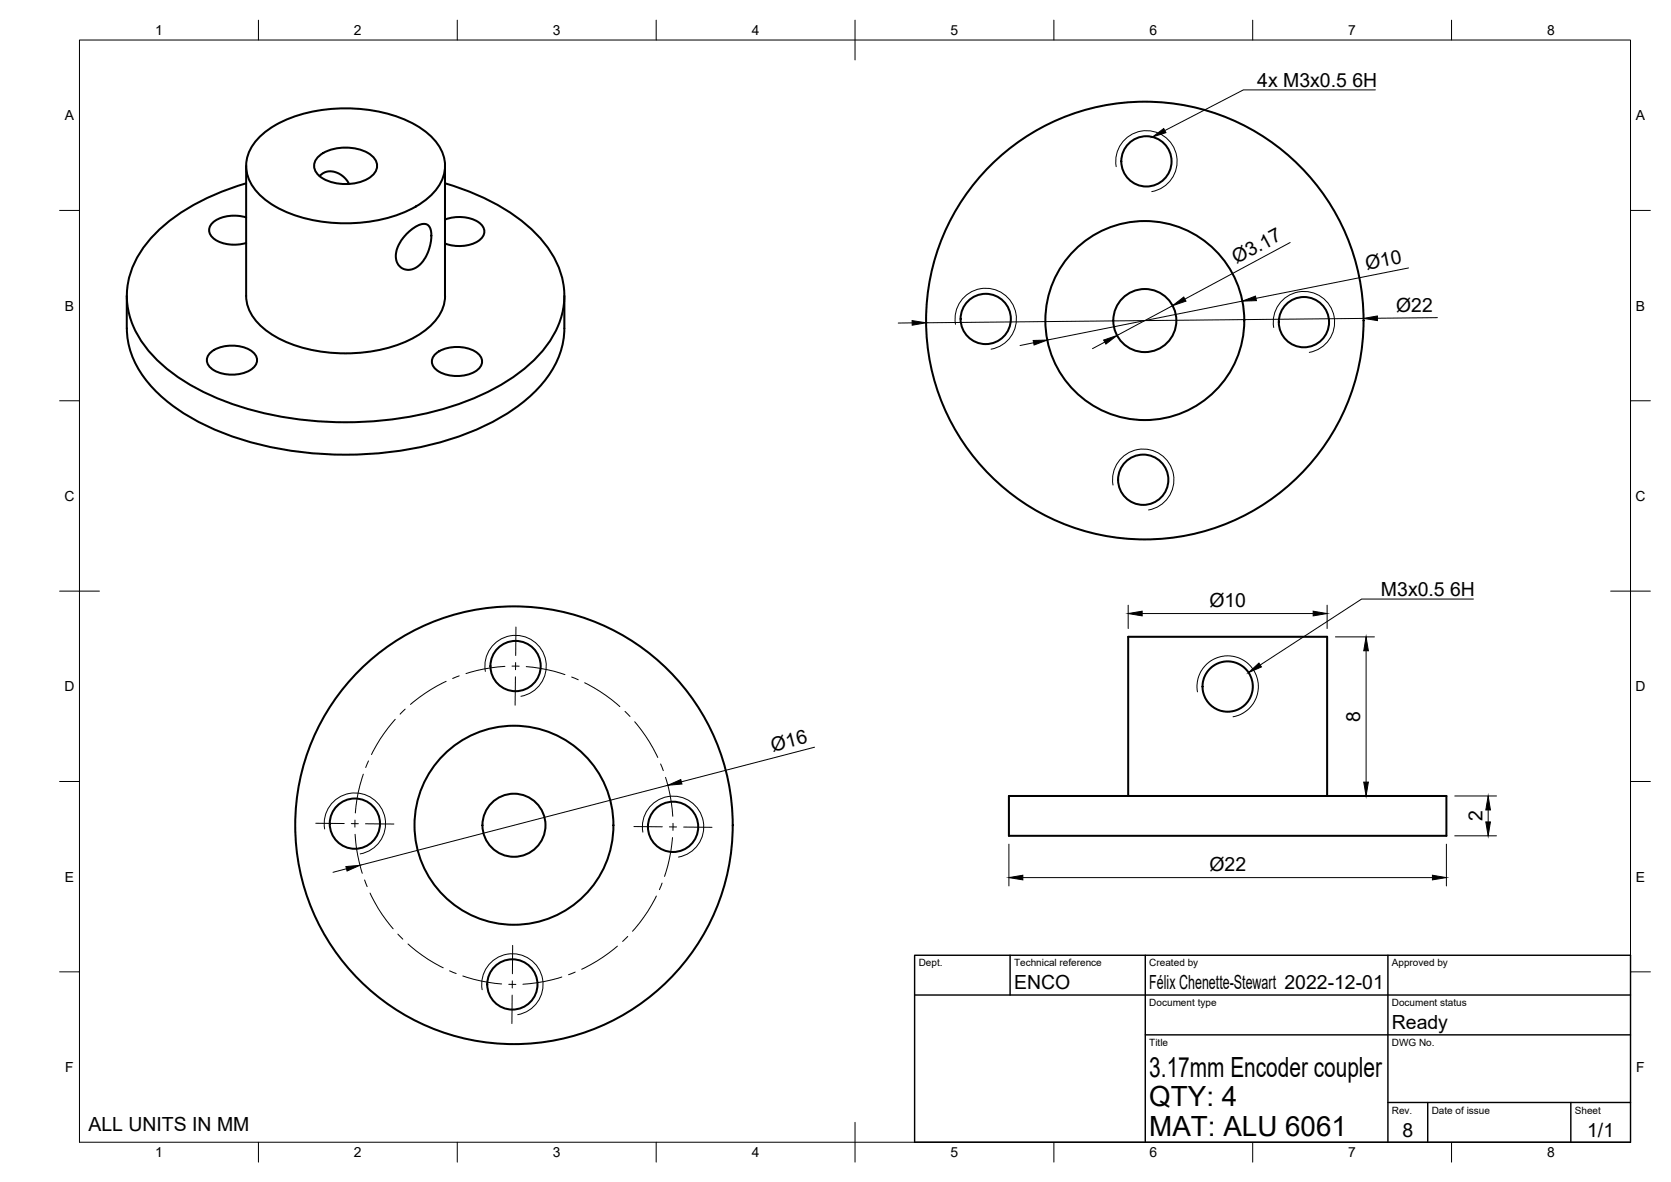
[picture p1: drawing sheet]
<svg xmlns="http://www.w3.org/2000/svg" width="420mm" height="297mm" viewBox="0 0 420 297" stroke-linecap="round" stroke-linejoin="round" font-family="sans-serif">
<!-- layer: Visible -->
<g fill="none" stroke="#000" stroke-width=".51">
<path d="M65 34.7a28.4 28.4 0 0 1 16.9-7.2 38.2 38.2 0 0 1 22.7 4 12.8 12.8 0 0 1 7.3 9.5 11.2 11.2 0 0 1-5.7 9.9 36.5 36.5 0 0 1-24.3 4.9 28.4 28.4 0 0 1-16.9-7.2 9.4 9.4 0 0 1 0-13.9zM79.8 39.6a11.1 11.1 0 0 1 10.8-2 5.2 5.2 0 0 1 4.2 4.1 4.4 4.4 0 0 1-3.2 3.7 12.2 12.2 0 0 1-11.1-1.1 3.1 3.1 0 0 1-.7-4.7zM61.9 54.6a9.2 9.2 0 0 0-8.5 1.5 2.5 2.5 0 0 0 .6 4.1 9.6 9.6 0 0 0 7.9 .9M61.9 41.7v32.7a11.7 11.7 0 0 0 5.9 9.3 37 37 0 0 0 25.7 4.6 26.1 26.1 0 0 0 16-7.8 9.9 9.9 0 0 0 2.4-6.1v-32.7M61.9 46.1a52.8 52.8 0 0 0-22.8 12.6 21.5 21.5 0 0 0-6.8 19.4 27.6 27.6 0 0 0 12 16.3 70 70 0 0 0 33.2 11.3 85.2 85.2 0 0 0 45.8-7.5 36.5 36.5 0 0 0 16.3-14.7 19.6 19.6 0 0 0-2.1-21.6 44.3 44.3 0 0 0-19.9-13.9l-5.7-1.9M80.3 44.3l.8-.7 1-.5h1.8l1.1 .4 1.2 .8 1 .9 .5 1M102.4 58.6l2.4-1.8 1.1-.4 .9-.1 1 .5 .4 .7 .3 1.2-.3 2.9-1.2 3.1-1.1 1.5-.9 .8-1.3 .7-.9 .1-1.1-.1-1.2-.7-.7-1-.3-1.4 .2-1.7 .5-1.4 .8-1.3zM111.9 55.2a9.4 9.4 0 0 1 8.9 1 2.56 2.56 0 0 1-.6 4.4 9.8 9.8 0 0 1-8.3 .6M31.9 74.4v8.1M141.9 74.4v8.1M31.9 82.5a22.6 22.6 0 0 0 7.5 16 56.3 56.3 0 0 0 26.1 13.3 90.8 90.8 0 0 0 52.2-3 45.2 45.2 0 0 0 19.9-13.9 20.8 20.8 0 0 0 4.3-12.4M53.1 88.4a9.4 9.4 0 0 1 10.4 0 2.63 2.63 0 0 1 1.1 2.6 2.63 2.63 0 0 1-1.8 2.1 9.6 9.6 0 0 1-9.7-.5 2.49 2.49 0 0 1 0-4.2z"/>
<path d="M109.7 88.8a9.4 9.4 0 0 1 10.4 0 2.63 2.63 0 0 1 1.1 2.5 2.63 2.63 0 0 1-1.8 2.1 9.6 9.6 0 0 1-9.7-.5 2.49 2.49 0 0 1 0-4.1zM253.7 200h110v10h-110zM283.7 200v-40h50v40"/>
<circle cx="288.3" cy="40.6" r="6.3"/>
<circle cx="247.9" cy="80.2" r="6.3"/>
<circle cx="287.9" cy="80.6" r="55"/>
<circle cx="287.9" cy="80.6" r="25"/>
<circle cx="287.9" cy="80.6" r="7.9"/>
<circle cx="327.9" cy="81" r="6.3"/>
<circle cx="287.5" cy="120.6" r="6.3"/>
<circle cx="129.6" cy="167.4" r="6.3"/>
<circle cx="308.7" cy="172.5" r="6.3"/>
<circle cx="89.2" cy="207" r="6.3"/>
<circle cx="129.2" cy="207.4" r="55"/>
<circle cx="129.2" cy="207.4" r="25"/>
<circle cx="129.2" cy="207.4" r="7.9"/>
<circle cx="169.2" cy="207.8" r="6.3"/>
<circle cx="128.8" cy="247.4" r="6.3"/>
</g>
<!-- layer: Visible Narrow -->
<path d="M280.7 41.9a7.7 7.7 0 0 1 6.2-8.9 7.7 7.7 0 0 1 9 6.2 7.7 7.7 0 0 1-6.3 8.9M240.3 81.5a7.7 7.7 0 0 1 6.2-8.9 7.7 7.7 0 0 1 8.9 6.2 7.7 7.7 0 0 1-6.2 9M320.3 82.3a7.7 7.7 0 0 1 6.2-8.9 7.7 7.7 0 0 1 9 6.2 7.7 7.7 0 0 1-6.3 9M279.9 121.9a7.7 7.7 0 0 1 6.2-8.9 7.7 7.7 0 0 1 9 6.2 7.7 7.7 0 0 1-6.3 9M122 168.7a7.7 7.7 0 0 1 6.3-8.9 7.7 7.7 0 0 1 8.9 6.2 7.7 7.7 0 0 1-6.2 9M301.1 173.9a7.7 7.7 0 0 1 6.3-9 7.7 7.7 0 0 1 8.9 6.3 7.7 7.7 0 0 1-6.3 8.9M81.6 208.3a7.7 7.7 0 0 1 6.3-8.9 7.7 7.7 0 0 1 8.9 6.2 7.7 7.7 0 0 1-6.2 9M161.6 209.1a7.7 7.7 0 0 1 6.3-8.9 7.7 7.7 0 0 1 8.9 6.3 7.7 7.7 0 0 1-6.2 8.9M121.2 248.7a7.7 7.7 0 0 1 6.3-8.9 7.7 7.7 0 0 1 8.9 6.3 7.7 7.7 0 0 1-6.2 8.9" fill="none" stroke="#000" stroke-width=".25"/>
<!-- layer: BORDER -->
<g fill="none" stroke="#000" stroke-width=".25">
<path d="M20 10.1h390v276.9h-390zM65 5.1v5M115 5.1v5M165 5.1v5M215 5.1v10M265 5.1v5M315 5.1v5M365 5.1v5M15 52.9h5M410 52.9h5M15 100.7h5M410 100.7h5"/>
<path d="M15 148.6h10M405 148.6h10M15 196.4h5M410 196.4h5M15 244.2h5M410 244.2h5M65 287v5M115 287v5M165 287v5M215 282.1v9.9M265 287v5M315 287v5"/>
<path d="M365 287v5"/>
</g>
<!-- layer: TITLEBLOCK -->
<path d="M230 240.1h180v46.9h-180zM230 250h180M254 240.1v9.9M288 240.1v46.9M349 240.1v46.9M288 260.1h122M349 277.1h61M359 277.1v9.9M395 277.1v9.9" fill="none" stroke="#000" stroke-width=".36"/>
<!-- layer: Hole Notes -->
<path d="M289.8 34.4l2.8-2.1 .6 1zM313.9 169l2.6-2.4 .7 1z" fill="#000" stroke="#000" stroke-width=".25"/>
<path d="M345.8 22.6h-33.2l-19.7 10.2M370.5 150.5h-28.1l-25.5 16.6" fill="none" stroke="#000" stroke-width=".25"/>
<!-- layer: FD_Dimensions -->
<g fill="none" stroke="#000" stroke-width=".25">
<path d="M294.8 76.8l-13.9 7.5M312.4 75.7l-49.1 9.8M324.4 60.9l-26.5 14.3M354.2 67.3l-38.4 7.7M361.4 79.8l-15 .2M229.3 81.1l-3.5 .1M259.9 86.1l-3.4 .7M277.8 86l-3.1 1.6M342.8 80l-109.9 1.1M283.7 152.1v5.9M287.2 154.2h43M333.7 152.1v5.9"/>
<path d="M335.8 160h9.8M343.5 163.5v33M167.9 197.3l-77.4 20.2M204.8 187.8l-33.5 8.7M87.1 218.3l-3.4 .9M253.7 212.1v10.5M335.8 200h9.8M363.7 212.1v10.5M365.8 200h10.5M365.8 210h10.5M374.2 203.5v3.1M257.2 220.5h103"/>
</g>
<g fill="#000" stroke="#000" stroke-width=".25">
<path d="M294.8 76.8l2.8-2.2 .6 1.1zM312.4 75.7l3.3-1.3 .2 1.2zM342.8 80l3.5-.6 .1 1.2zM229.3 80.6l3.6 .5-3.5 .6zM259.8 85.6l3.5-.1-3.3 1.2zM277.5 85.5l3.4-1.2-2.8 2.2zM283.7 154.2l3.5-.6v1.2zM330.2 153.6l3.5 .6-3.5 .6zM343.5 160l.6 3.5h-1.2zM167.9 197.3l3.3-1.4 .3 1.1zM342.9 196.5h1.2l-.6 3.5zM87 217.8l3.5-.3-3.2 1.4z"/>
<path d="M253.7 220.5l3.5-.6v1.2zM360.2 219.9l3.5 .6-3.5 .6zM373.6 206.6h1.2l-.6 3.4zM374.2 200l.6 3.5h-1.2z"/>
</g>
<!-- layer: Smart Centers -->
<g fill="none" stroke="#000" stroke-width=".25">
<path d="M129.7 157.6v7.1M101.9 178.2l-1.3 1.3M112.2 171.2l-3.9 2.1-5.1 3.7M115.5 169.8l-1.7 .7M127 167.5l-5.4 .6-4.4 1.2M128.7 167.4h1.8M129.6 170.1l-.1 7.1M129.6 166.5v1.8M132.3 167.5l5.3 .8 4.4 1.2M143.7 170.1l1.7 .7M147 171.6l5.3 3.2 3.6 2.8M157.2 178.8l1.2 1.3"/>
<path d="M91.4 194.5l-1.3 4.5-.8 5.3M92.6 191.2l-.7 1.7M99.4 180.8l-3.8 5-2.2 3.8M159.6 181.4l3.7 5.1 2.1 3.9M166.1 192l.7 1.7M167.3 195.4l1.2 4.4 .7 5.3M79.4 206.9l7.2 .1M88.3 207h1.8M89.3 206.1l-.1 1.8M89.3 209.7l.7 5.3 1.1 4.5M91.9 207l7.1 .1M159.4 207.7l7.1 .1"/>
<path d="M168.3 207.8h1.8M169.1 210.5l-.8 5.3-1.2 4.4M169.2 206.9v1.8M171.9 207.8l7.1 .1M91.7 221.1l.6 1.7M93 224.4l2.1 3.9 3.7 5.1M100 234.7l1.3 1.3M102.6 237.2l2.1 1.8 2.9 2.1 3.8 2.1M128.9 237.6l-.1 7.1M155.2 237.8l-5 3.7-3.9 2.1M157.8 235.3l-1.3 1.3M165 225.2l-2.1 3.8-2.1 3-1.8 2"/>
<path d="M166.5 221.9l-.7 1.7M113.1 244l1.6 .7M116.4 245.3l4.4 1.2 5.3 .8M127.9 247.4h1.8M128.8 250.1l-.1 7.1M128.8 246.5v1.8M141.3 245.5l-4.5 1.2-5.3 .6M144.6 244.3l-1.6 .6"/>
</g>
<g font-size="7">
<text x="289" y="270.6">3.17mm Encoder coupler</text>
<text x="289" y="278.1">QTY: 4</text>
<text x="289" y="285.5">MAT: ALU 6061</text>
</g>
<g font-size="4.9">
<text x="316.1" y="21.9">4x M3x0.5</text>
<text x="340" y="21.9">6H</text>
<text x="310.9" y="66.4" transform="rotate(-28 310.9 66.4)">Ø3.17</text>
<text x="343.6" y="67.9" transform="rotate(-11 343.6 67.9)">Ø10</text>
<text x="351" y="78.4" transform="rotate(-1 351 78.4)">Ø22</text>
<text x="347.2" y="149.8">M3x0.5</text>
<text x="364.6" y="149.8">6H</text>
<text x="304.1" y="152.6">Ø10</text>
<text x="342" y="181.4" transform="rotate(-90 342 181.4)">8</text>
<text x="194.4" y="188.9" transform="rotate(-15 194.4 188.9)">Ø16</text>
<text x="372.8" y="206.3" transform="rotate(-90 372.8 206.3)">2</text>
<text x="304.1" y="219">Ø22</text>
<text x="255" y="248.5">ENCO</text>
<text x="289" y="248.5">Félix Chenette-Stewart 2022-12-01</text>
<text x="350" y="258.6">Ready</text>
<text x="22.2" y="284.1">ALL UNITS IN MM</text>
<text x="352.6" y="285.7">8</text>
<text x="399.1" y="285.7">1/1</text>
</g>
<g font-size="3.5">
<text x="39" y="8.8">1</text>
<text x="89" y="8.8">2</text>
<text x="139" y="8.8">3</text>
<text x="189" y="8.8">4</text>
<text x="239" y="8.8">5</text>
<text x="289" y="8.8">6</text>
<text x="339" y="8.8">7</text>
<text x="389" y="8.8">8</text>
<text x="16.3" y="30.2">A</text>
<text x="411.3" y="30.2">A</text>
<text x="16.3" y="78">B</text>
<text x="411.3" y="78">B</text>
<text x="16.2" y="125.9">C</text>
<text x="411.2" y="125.9">C</text>
<text x="16.2" y="173.7">D</text>
<text x="411.2" y="173.7">D</text>
<text x="16.3" y="221.6">E</text>
<text x="411.3" y="221.6">E</text>
<text x="16.4" y="269.4">F</text>
<text x="411.4" y="269.4">F</text>
<text x="39" y="290.8">1</text>
<text x="89" y="290.8">2</text>
<text x="139" y="290.8">3</text>
<text x="189" y="290.8">4</text>
<text x="239" y="290.8">5</text>
<text x="289" y="290.8">6</text>
<text x="339" y="290.8">7</text>
<text x="389" y="290.8">8</text>
</g>
<g font-size="2.5">
<text x="231" y="242.9">Dept.</text>
<text x="255" y="242.9">Technical reference</text>
<text x="289" y="242.9">Created by</text>
<text x="350" y="242.9">Approved by</text>
<text x="289" y="252.8">Document type</text>
<text x="350" y="252.8">Document status</text>
<text x="289" y="262.9">Title</text>
<text x="350" y="262.9">DWG No.</text>
<text x="350" y="279.9">Rev.</text>
<text x="360" y="279.9">Date of issue</text>
<text x="396" y="279.9">Sheet</text>
</g>
</svg>
